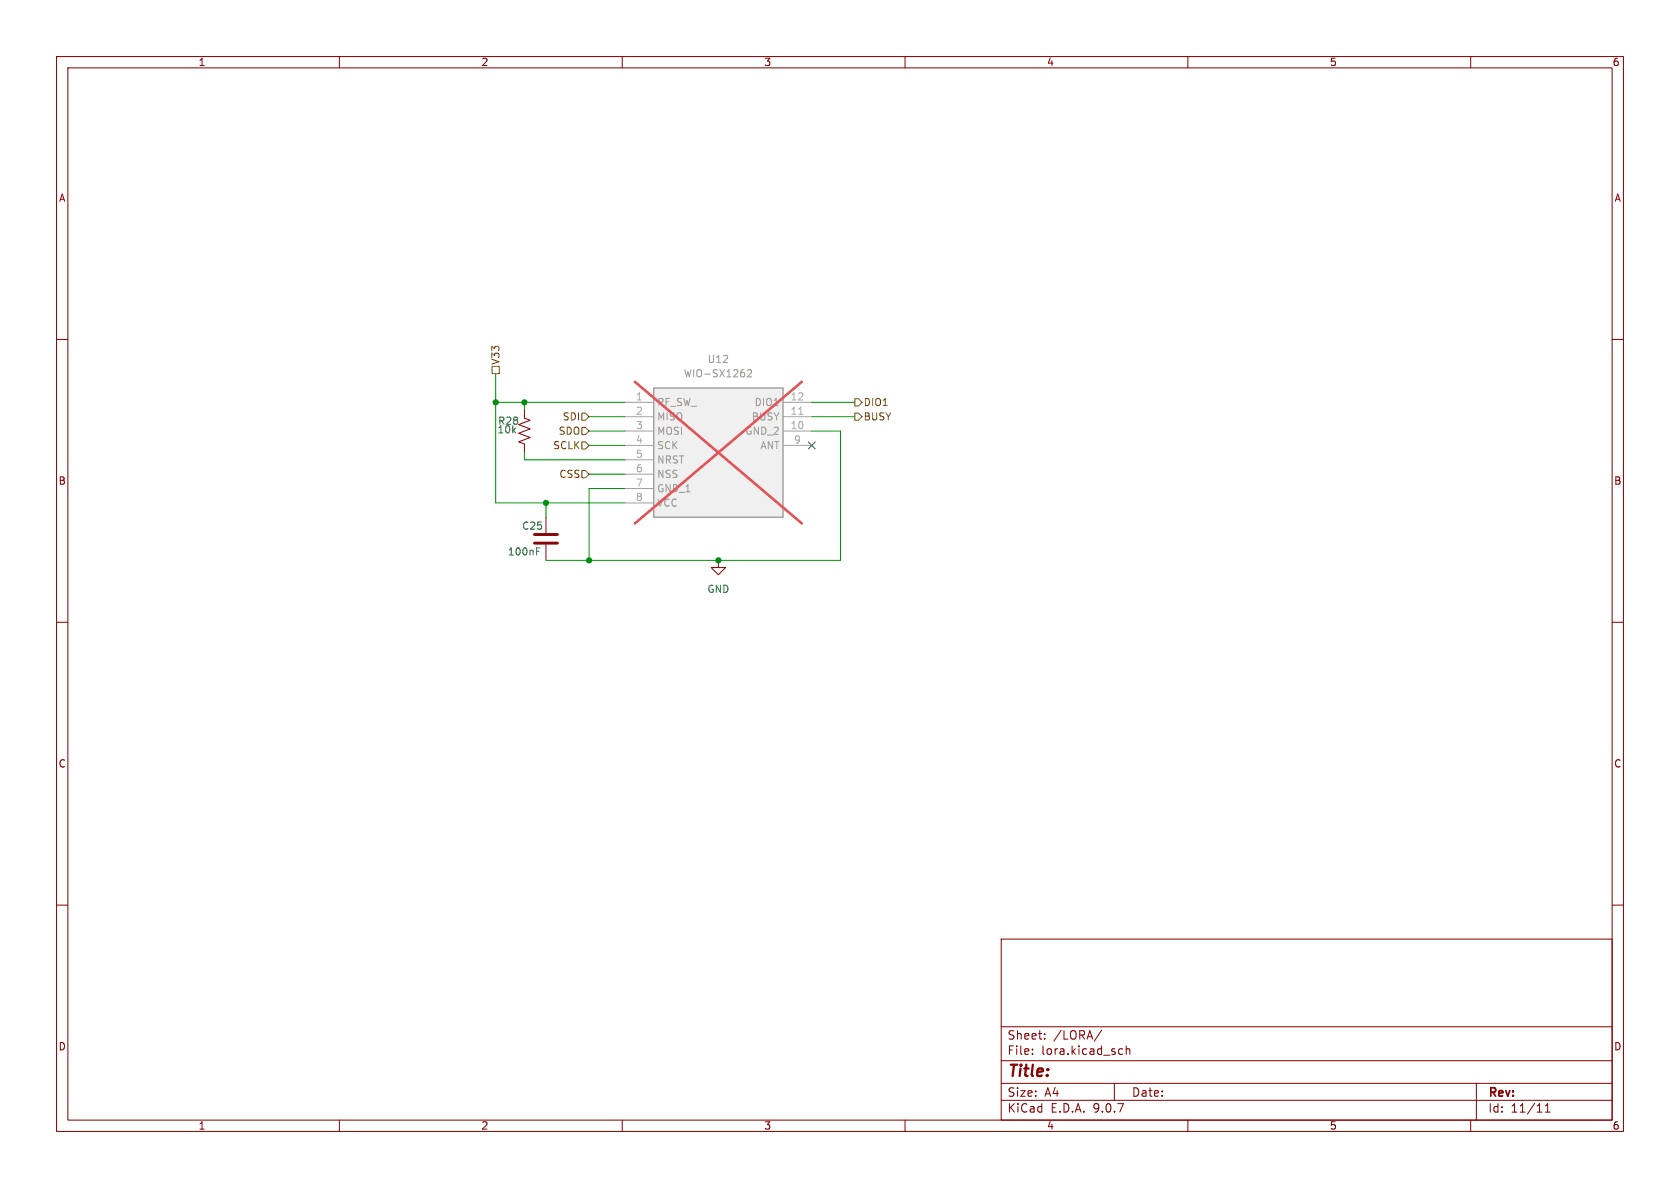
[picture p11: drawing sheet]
<svg xmlns="http://www.w3.org/2000/svg" width="297mm" height="210mm" viewBox="0 0 297 210" stroke-linecap="round" stroke-linejoin="round" font-family="sans-serif">
<g fill="none" stroke="#840000" stroke-width=".18">
<path d="M10 10h277v190h-277zM12 12h273v186h-273zM60 10v2M110 10v2M160 10v2M210 10v2M260 10v2M10 60h2M92.7 72.4v1.5l1 .4-2 .8 2 .7-2 .8 2 .7-2 .8 1 .4v1.5M285 60h2M96.5 91.4v2.8M96.5 96.3v2.8"/>
<path d="M10 110h2M285 110h2M10 160h2M177 166h108v32h-108zM285 160h2M60 198v2M110 198v2M160 198v2M177 194.5h108M177 191.5h108M177 187.5h108M177 181.5h108"/>
<path d="M182.5 186.3v.1M182.5 185.5v.1M184.7 183.6v.1M184.7 182.8v.1M194.7 182.1l-1.2 2M197 191.5v3M198 185.4l.5 .1M198.5 186.3l-.5 .1M199.1 185.5l.2-.1 .4 .1v.9M199.1 184.9v1.5M210 198v2M260 198v2"/>
<path d="M261 191.5v6.5M273.2 196.6h.8M273.2 195.5l.4-.4v1.5"/>
</g>
<path d="M94.5 94.5h4.1M94.5 96h4.1" fill="none" stroke="#840000" stroke-width=".51"/>
<path d="M94.9 97.5h.4M94.9 96.8h.6" fill="none" stroke="#006464" stroke-width=".18"/>
<path d="M115.6 68.6h22.8v22.8h-22.8z" fill="#f0f0f0"/>
<path d="M115.6 68.6h22.8v22.8h-22.8z" fill="none" stroke="#a1a1a1" stroke-width=".25"/>
<path d="M110.5 71.1h5.1M110.5 73.7h5.1M110.5 76.2h5.1M110.5 78.7h5.1M138.4 71.1h5.1M138.4 73.7h5.1M138.4 76.2h5.1M138.4 78.7h5.1M110.5 81.3h5.1M110.5 83.8h5.1M110.5 86.4h5.1M110.5 88.9h5.1" fill="none" stroke="#a1a1a1" stroke-width=".18"/>
<path d="M141.2 73.2h.7" fill="none" stroke="#aaa" stroke-width=".18"/>
<path d="M132.1 65.5l.5-.2 .3 .4-.8 .9h.8" fill="none" stroke="#989898" stroke-width=".18"/>
<path d="M112.2 67.5l29.6 25M141.8 67.5l-29.6 25" fill="none" stroke="#e65255" stroke-width=".46"/>
<path d="M127 99.1v1.2h1.3l-1.3 1.3-1.3-1.3h1.3M127 99.1h.1" fill="none" stroke="#840000" stroke-width=".18"/>
<path d="M87 64.8h1.3v1.2h-1.3zM102.9 78.1h.6l.6 .6-.6 .7h-.6zM102.9 73h.6l.6 .7-.6 .6h-.6zM102.9 75.6h.6l.6 .6-.6 .6h-.6zM151.1 73h.7l.6 .7-.6 .6h-.7zM151.1 70.5h.7l.6 .6-.6 .7h-.7zM102.9 83.2h.6l.6 .6-.6 .7h-.6z" fill="none" stroke="#725600" stroke-width=".18"/>
<g fill="none" stroke="#009600" stroke-width=".18">
<path d="M87.6 66v22.9h22.9M87.6 71.1h22.9M92.7 71.1v1.3M104.1 73.7h6.4M104.1 76.2h6.4M104.1 78.7h6.4M143.5 73.7h7.6M143.5 76.2h5.1v22.9h-52.1M143.5 71.1h7.6M92.7 80v1.3h17.8M96.5 88.9v2.5M104.1 83.8h6.4"/>
<path d="M110.5 86.4h-6.4v12.7"/>
</g>
<path d="M142.9 78.1l1.2 1.2M144.1 78.1l-1.2 1.2" fill="none" stroke="#000084" stroke-width=".18"/>
<g fill="#009600" stroke="#009600" stroke-width=".18">
<circle cx="127" cy="99.1" r=".46"/>
<circle cx="104.1" cy="99.1" r=".46"/>
<circle cx="96.5" cy="88.9" r=".46"/>
<circle cx="92.7" cy="71.1" r=".46"/>
<circle cx="87.6" cy="71.1" r=".46"/>
</g>
<text font-size="2.8" fill="#840000" x="178" y="190.9">Title:</text>
<g font-size="2.1" fill="#840000">
<text x="178" y="184">Sheet:</text>
<text x="186.2" y="184">/LORA/</text>
<text x="178" y="186.7">File:</text>
<text x="184.1" y="186.7">lora.kicad_sch</text>
<text x="178" y="196.9">KiCad</text>
<text x="178" y="194.1">Size:</text>
<text x="184.7" y="194.1">A4</text>
<text x="185.7" y="196.9">E.D.A.</text>
<text x="193.3" y="196.9">9.0.7</text>
<text x="200" y="194.1">Date:</text>
<text x="263" y="194.3">Rev:</text>
<text x="263" y="196.9">Id:</text>
<text x="267.1" y="196.9">11/11</text>
</g>
<g font-size="1.8" fill="#840000">
<text x="35" y="11.9">1</text>
<text x="85" y="11.9">2</text>
<text x="135" y="11.9">3</text>
<text x="185" y="11.9">4</text>
<text x="235" y="11.9">5</text>
<text x="285" y="11.9">6</text>
<text x="10.3" y="35.9">A</text>
<text x="285.3" y="35.9">A</text>
<text x="10.3" y="85.9">B</text>
<text x="285.3" y="85.9">B</text>
<text x="10.3" y="135.9">C</text>
<text x="285.3" y="135.9">C</text>
<text x="10.3" y="185.9">D</text>
<text x="285.3" y="185.9">D</text>
<text x="35" y="199.9">1</text>
<text x="85" y="199.9">2</text>
<text x="135" y="199.9">3</text>
<text x="185" y="199.9">4</text>
<text x="235" y="199.9">5</text>
<text x="285" y="199.9">6</text>
</g>
<g font-size="1.8" fill="#725600">
<text x="88.5" y="64.6" transform="rotate(-90 88.5 64.6)">V33</text>
<text x="152.6" y="72">DIO1</text>
<text x="98.7" y="77.1">SDO</text>
<text x="99.4" y="74.5">SDI</text>
<text x="152.6" y="74.5">BUSY</text>
<text x="97.7" y="79.6">SCLK</text>
<text x="98.8" y="84.7">CSS</text>
</g>
<g font-size="1.8" fill="#989898">
<text x="125" y="64.4">U12</text>
<text x="116.1" y="72">RF_SW_</text>
<text x="120.8" y="66.9">WIO-SX1262</text>
<text x="133.3" y="72">DIO1</text>
<text x="116.1" y="74.5">MISO</text>
<text x="116.1" y="77.1">MOSI</text>
<text x="131.7" y="77.1">GND_2</text>
<text x="132.8" y="74.5">BUSY</text>
<text x="116.1" y="79.6">SCK</text>
<text x="116.1" y="82.1">NRST</text>
<text x="134.3" y="79.6">ANT</text>
<text x="116.1" y="84.7">NSS</text>
<text x="116.1" y="87.2">GND_1</text>
<text x="116.1" y="89.8">VCC</text>
</g>
<g font-size="1.8" fill="#aaa">
<text x="112.3" y="70.9">1</text>
<text x="139.7" y="70.9">12</text>
<text x="112.3" y="73.4">2</text>
<text x="112.3" y="75.9">3</text>
<text x="139.7" y="73.4">11</text>
<text x="139.7" y="75.9">10</text>
<text x="112.3" y="78.5">4</text>
<text x="112.3" y="81">5</text>
<text x="112.3" y="83.6">6</text>
<text x="140.3" y="78.5">9</text>
<text x="112.3" y="86.1">7</text>
<text x="112.3" y="88.6">8</text>
</g>
<g font-size="1.8" fill="#006464">
<text x="87.8" y="76.8">10k</text>
<text x="88" y="75.3">R28</text>
<text x="92.2" y="93.8">C25</text>
<text x="89.7" y="98.4">100nF</text>
<text x="125" y="105">GND</text>
</g>
</svg>
